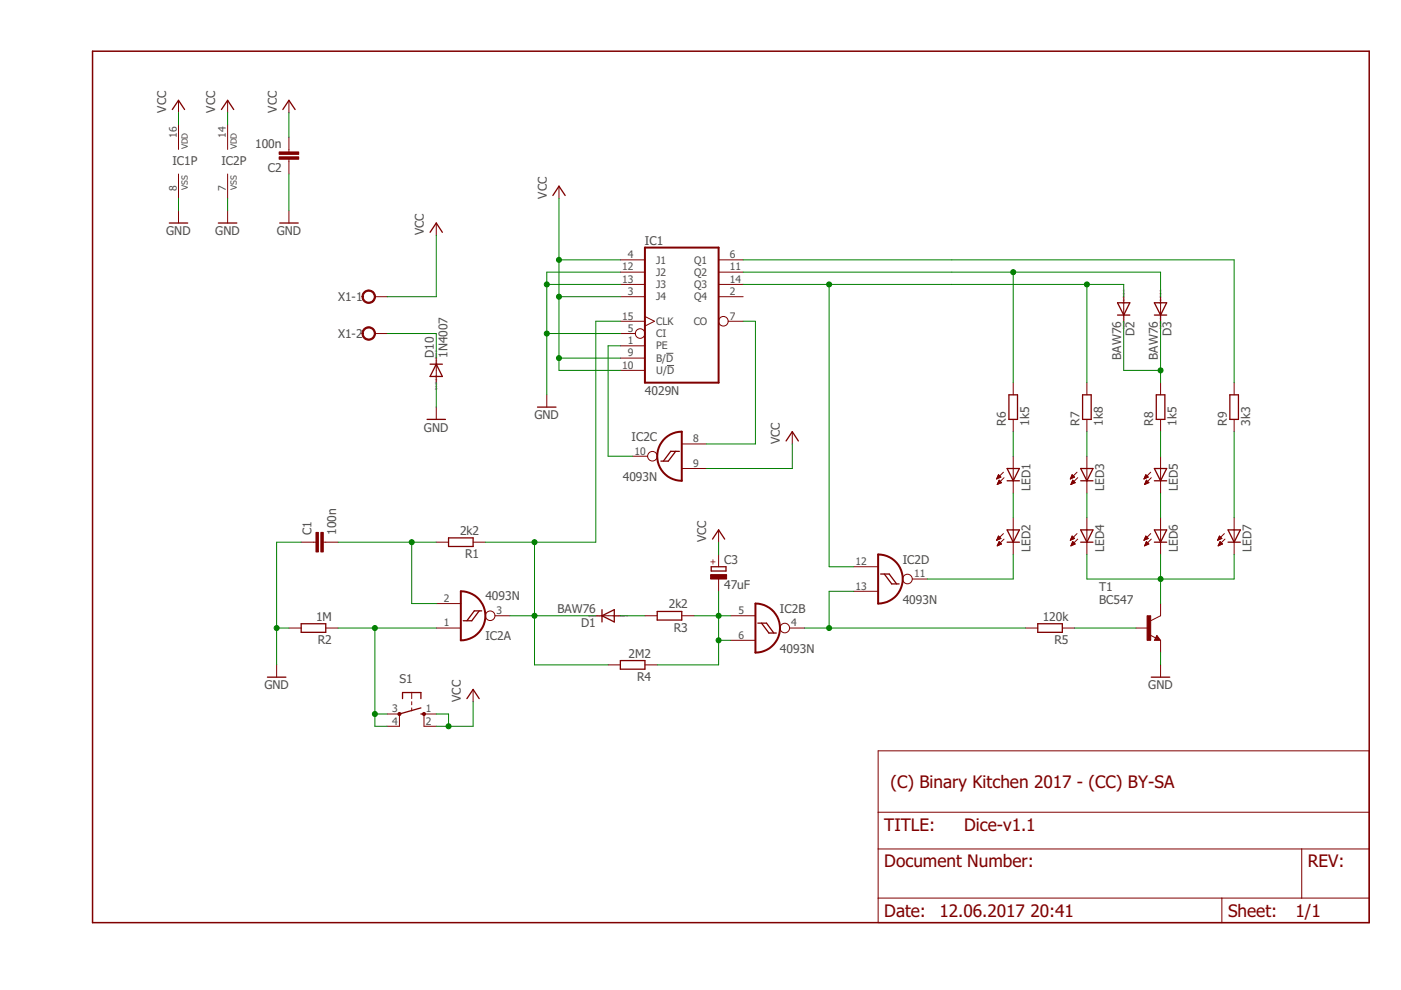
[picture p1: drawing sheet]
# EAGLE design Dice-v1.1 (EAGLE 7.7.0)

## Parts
C1  100n  C-EU050-025X075  [C050-025X075]
C2  100n  C-EU050-025X075  [C050-025X075]
C3  47uF  CPOL-EUE2-5  [E2-5]
D1  BAW76  BAW75  [DO35-10]
D2  BAW76  BAW75  [DO35-10]
D3  BAW76  BAW75  [DO35-10]
D10  1N4007  1N4004  [DO41-10]
IC1  4029N  [DIL16]
IC2  4093N  [DIL14]
LED1  LED5MM  [LED5MM]
LED2  LED5MM  [LED5MM]
LED3  LED5MM  [LED5MM]
LED4  LED5MM  [LED5MM]
LED5  LED5MM  [LED5MM]
LED6  LED5MM  [LED5MM]
LED7  LED5MM  [LED5MM]
R1  2k2  R-EU_0207/7  [0207/7]
R2  1M  R-EU_0207/7  [0207/7]
R3  2k2  R-EU_0207/7  [0207/7]
R4  2M2  R-EU_0207/7  [0207/7]
R5  120k  R-EU_0207/7  [0207/7]
R6  1k5  R-EU_0207/7  [0207/7]
R7  1k8  R-EU_0207/7  [0207/7]
R8  1k5  R-EU_0207/7  [0207/7]
R9  3k3  R-EU_0207/7  [0207/7]
S1  10-XX  [B3F-10XX]
T1  BC547  [TO92]
X1  W237-102  [W237-102]

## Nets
GND: C1.1 C2.1 D10.A IC1.5(CI) IC1.8(VSS) IC1.12(J2) IC1.13(J3) IC2.7(P:VSS) R2.2 T1.1(E)
N$1: C1.2 IC2.2(A:I1) R1.2
N$2: IC2.11(D:O) LED2.K(C)
N$3: LED1.K(C) LED2.A
N$4: LED4.K(C) LED6.K(C) LED7.K(C) T1.3(C)
N$5: LED3.K(C) LED4.A
N$6: LED5.K(C) LED6.A
N$7: LED1.A R6.1
N$8: LED3.A R7.1
N$9: LED5.A R8.1
N$10: LED7.A R9.1
N$11: R5.1 T1.2(B)
N$12: IC2.4(B:O) IC2.13(D:I1) R5.2
N$13: IC1.1(PE) IC2.10(C:O)
N$14: IC1.7(CO) IC2.8(C:I0)
N$15: C3.- IC2.5(B:I0) IC2.6(B:I1) R3.1 R4.1
N$16: D1.A R3.2
N$17: D1.C IC1.15(CLK) IC2.3(A:O) R1.1 R4.2
N$18: D2.C D3.C R8.2
N$19: D2.A IC1.14(Q3) IC2.12(D:I0) R7.2
N$20: D3.A IC1.11(Q2) R6.2
N$21: IC1.6(Q1) R9.2
N$22: D10.C X1.2
N$23: IC2.1(A:I0) R2.1 S1.3(P) S1.4(P1)
VCC: C2.2 C3.+ IC1.3(J4) IC1.4(J1) IC1.9(B/!D) IC1.10(U/!D) IC1.16(VDD) IC2.9(C:I1) IC2.14(P:VDD) S1.1(S) S1.2(S1) X1.1
Unconnected: IC1.2(Q4)

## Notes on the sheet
- (C) Binary Kitchen 2017 - (CC) BY-SA
